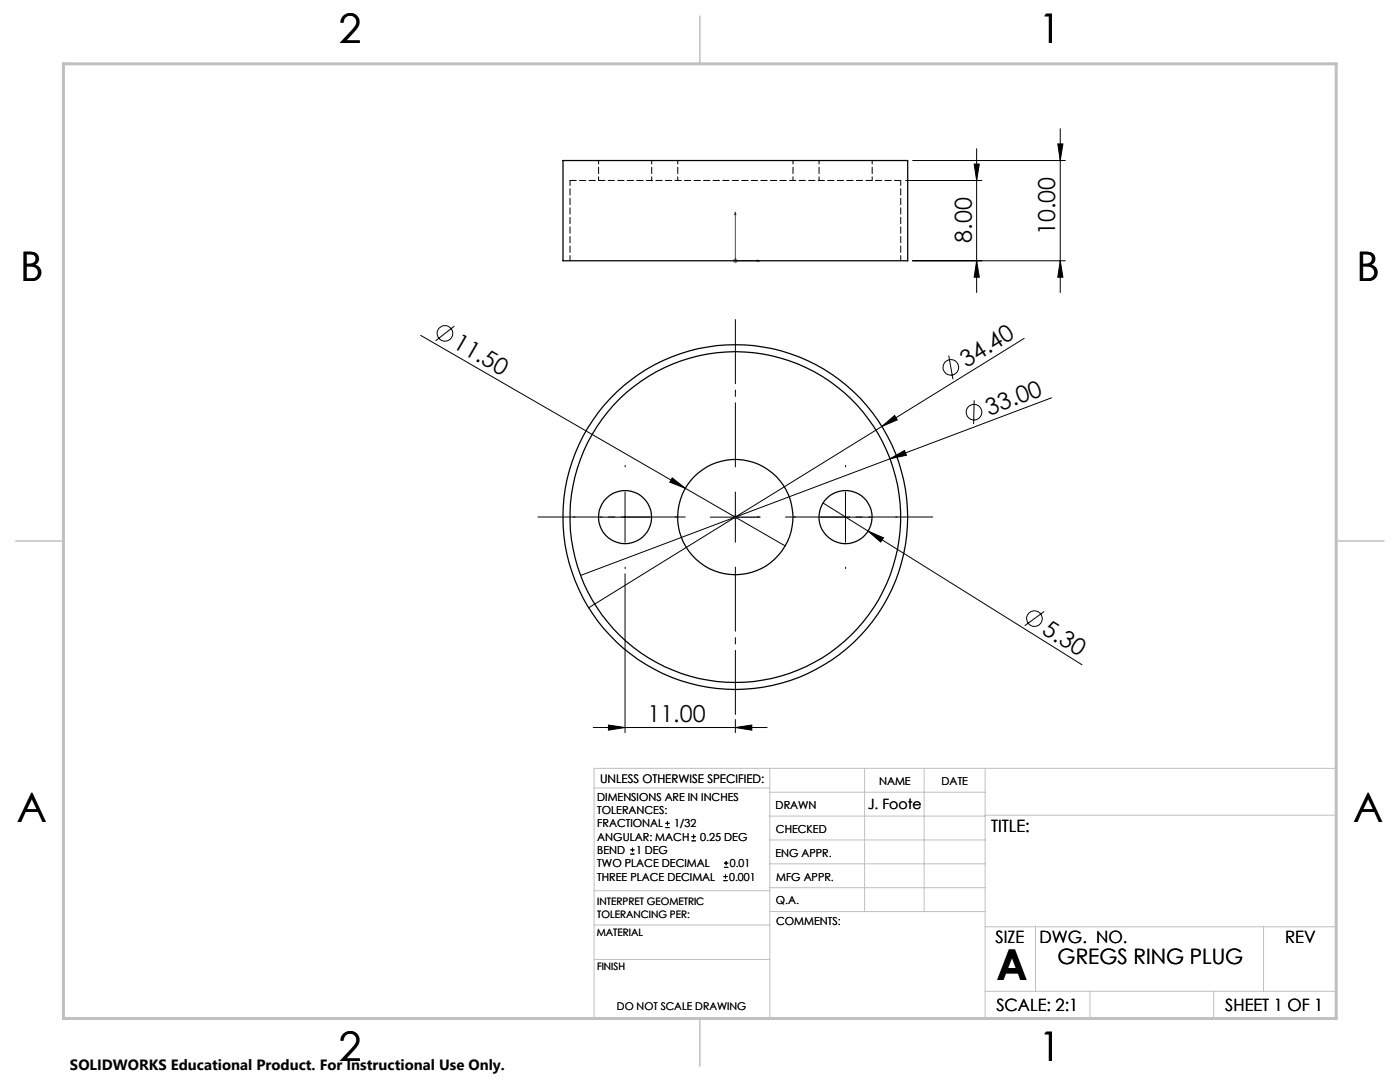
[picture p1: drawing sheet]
<svg xmlns="http://www.w3.org/2000/svg" width="279mm" height="216mm" viewBox="0 0 279 216" stroke-linecap="round" stroke-linejoin="round" font-family="sans-serif">
<g fill="none" stroke="#000" stroke-width=".2">
<path d="M180.7 36h15.2M182.1 32h30.5M194.4 32.7h1l-.5 3.3zM194.9 29.7v28.7M211.1 28.7h1l-.5 3.3zM211.6 25.7v32.7M182.1 52h30.5M194.9 52l.5 3.3h-1zM211.6 52l.5 3.3h-1zM84 66.9l72.7 42M90.7 65.1l-3.8 2.9M189.3 70.9l.9 4.8"/>
<path d="M194.4 79.9l-.1 4.7M204.4 67.5l-28.4 17.6M209.9 79.4l-32.3 12.1M124.7 98.2v10M134.2 95.4l2.6 2-3.1-1.2zM146.8 98.2v10M168.7 98.2v10M176 85.1l2.5-2.2 .6 .9zM176 85.1l-58.5 36.2M177.6 91.5l2.9-1.6 .4 .9zM177.6 91.5l-61.7 23.3M119.7 103.2h10.1"/>
<path d="M124.7 114.5v31.7M141.7 103.2h10M163.8 103.2h9.9M164.3 100.4l8.9 5.6M173.2 106l3.1 1.3-.5 .9zM173.2 106l42.7 26.6M208.4 122l-3.9 2.8M118.4 145.2h34.7M121.4 144.7l3.3 .5-3.3 .5zM146.8 145.2l3.2-.5v1zM146.8 143.6v2.6M125.8 170.4h.8"/>
<path d="M125.8 169.6h.8M126.2 169.2v.8M132.8 165.1h.8M132.8 164.3h.8M133.2 163.9v.8M138 167.8h.9M138 166.9h.9M138.4 166.5v.9M144.4 175.7h.8M144.4 174.9h.8M144.5 173.1h.8M144.5 172.2h.8"/>
<path d="M144.8 174.5v.8M144.9 171.8v.8"/>
<circle cx="88.8" cy="66.5" r="1.56"/>
<circle cx="189.8" cy="73.3" r="1.55"/>
<circle cx="194.4" cy="82.2" r="1.55"/>
<circle cx="206.5" cy="123.4" r="1.55"/>
</g>
<path d="M146.8 42.3v9.7h4.8M146.8 42.3l.1 .5h-.3zM151.1 51.9l.5 .1-.5 .1zM146.6 103.2h.3zM146.8 103.2h.1M146.8 103.2h4.8M151.6 103.2h-.5h.5" fill="none" stroke="#00f" stroke-width=".2"/>
<path d="M146.2 52h1M146.4 51.7l.7 .7M146.8 51.5v1M147.1 51.7l-.7 .7M146.2 103.2h1M146.4 102.8l.7 .7M146.8 102.7v1M147.1 102.8l-.7 .7" fill="none" stroke="#808080" stroke-width=".2"/>
<path d="M146.8 93.2v-29.4M136.8 103.2h-29.4M146.8 113.2v29.4M156.8 103.2h29.4" fill="none" stroke="#000" stroke-width=".2" stroke-dasharray="15.2 1.3 1.3 1.3" stroke-dashoffset="2.4"/>
<path d="M124.8 93.2v-.3M168.8 93.2v-.3M114.8 103.2h-.3M124.8 113.2v.3M134.8 103.2h.3M158.8 103.2h-.3M168.8 113.2v.3M178.8 103.2h.3" fill="none" stroke="#000" stroke-width=".2" stroke-dasharray="15.2 1.3 1.3 1.3"/>
<g fill="none" stroke="#c0c0c0" stroke-width=".2">
<path d="M118.6 157.2h35M153.6 153.3v49.9M153.6 158.1h43M172.5 153.3v28.6M184.4 153.3v28.6M196.6 153.3v49.9M118.6 177.7h35M153.6 162.8h43M153.6 177.1h43M153.6 167.6h43M153.6 172.4h43M196.6 162.7h70.1"/>
<path d="M118.6 191.5h35M118.6 184.6h35M153.6 181.9h43M196.6 184.9h70.1M196.6 197.8h70.1M206.7 184.9v12.9M217.5 197.8v5.4M242.2 197.8v5.4M252.2 184.9v12.9M26.7 203.2h240v-49.9h-148.1v49.9"/>
</g>
<path d="M139.7 3.2v9.5M3.1 107.9h9.6M266.7 107.9h9.5M139.7 203.2v9.6" fill="none" stroke="#c0c0c0" stroke-width=".3"/>
<path d="M12.7 12.7h254v190.5h-254z" fill="none" stroke="#c0c0c0" stroke-width=".6"/>
<g fill="#00f">
<path d="M151.1 51.9l.5 .1-.5 .1zM146.8 42.3l.1 .5h-.3z"/>
<path d="M151.1 103.2h.5zM146.6 103.2h.3z"/>
</g>
<g fill="#000">
<path d="M134.2 95.4l2.6 2-3.1-1.2zM176 85.1l2.5-2.2 .6 .9zM177.6 91.5l2.9-1.6 .4 .9zM173.2 106l3.1 1.3-.5 .9z"/>
<path d="M211.1 28.7h1l-.5 3.3zM211.6 52l.5 3.3h-1zM194.4 32.7h1l-.5 3.3zM194.9 52l.5 3.3h-1z"/>
<path d="M121.4 144.7l3.3 .5-3.3 .5zM146.8 145.2l3.2-.5v1z"/>
</g>
<g fill="none" stroke="#000" stroke-width=".25">
<path d="M112.4 32h68.8v20h-68.8z"/>
<circle cx="124.7" cy="103.2" r="5.3"/>
<circle cx="146.7" cy="103.2" r="11.5"/>
<circle cx="146.7" cy="103.2" r="34.4"/>
<circle cx="146.8" cy="103.2" r="33"/>
<circle cx="168.7" cy="103.2" r="5.3"/>
</g>
<path d="M179.8 36h-66" fill="none" stroke="#000" stroke-width=".2" stroke-dasharray="1.3 .6"/>
<path d="M113.8 36v16M179.8 52v-16" fill="none" stroke="#000" stroke-width=".2" stroke-dasharray="1.3 .6" stroke-dashoffset=".3"/>
<path d="M119.5 32v4M130.1 36v-4M135.3 32v4M158.3 36v-4M163.5 32v4M174.1 36v-4" fill="none" stroke="#000" stroke-width=".2" stroke-dasharray="1.3 .6" stroke-dashoffset=".5"/>
<text font-size="8.5" x="198.9" y="195.5">A</text>
<g font-size="8.1">
<text x="67.6" y="8.5">2</text>
<text x="207.3" y="8.5">1</text>
<text x="4" y="56.2">B</text>
<text x="270.7" y="56.2">B</text>
<text x="3.3" y="164.1">A</text>
<text x="270" y="164.1">A</text>
<text x="67.6" y="211.7">2</text>
<text x="207.3" y="211.7">1</text>
</g>
<g font-size="4.7">
<text x="210.6" y="46.9" transform="rotate(-90 210.6 46.9)">10.00</text>
<text x="193.9" y="48.4" transform="rotate(-90 193.9 48.4)">8.00</text>
<text x="90.2" y="69.3" transform="rotate(30 90.2 69.3)">11.50</text>
<text x="192.9" y="73.4" transform="rotate(-32 192.9 73.4)">34.40</text>
<text x="197.4" y="82.9" transform="rotate(-21 197.4 82.9)">33.00</text>
<text x="207.7" y="126.2" transform="rotate(32 207.7 126.2)">5.30</text>
<text x="129.2" y="144.2">11.00</text>
</g>
<text font-size="4.2" x="211.1" y="192.4">GREGS RING PLUG</text>
<g font-size="3.4">
<text x="197.8" y="166">TITLE:</text>
<text x="198.7" y="188.1">SIZE</text>
<text x="207.5" y="188.1">DWG. NO.</text>
<text x="256.5" y="188.2">REV</text>
<text x="198.8" y="201.7">SCALE: 2:1</text>
<text x="244.5" y="201.7">SHEET 1 OF 1</text>
</g>
<text font-size="3" x="14" y="213.5">SOLIDWORKS Educational Product. For Instructional Use Only.</text>
<text font-size="2.8" x="173.2" y="161.5">J. Foote</text>
<text font-size="2.4" x="119.8" y="156.2">UNLESS OTHERWISE SPECIFIED:</text>
<g font-size="2.2">
<text x="119.2" y="159.8">DIMENSIONS ARE IN INCHES</text>
<text x="154.8" y="161.4">DRAWN</text>
<text x="175.4" y="156.6">NAME</text>
<text x="187.9" y="156.7">DATE</text>
<text x="119.2" y="162.4">TOLERANCES:</text>
<text x="119.2" y="165.1">FRACTIONAL</text>
<text x="119.2" y="167.8">ANGULAR: MACH</text>
<text x="134.5" y="165.1">1/32</text>
<text x="139.8" y="167.8">0.25 DEG</text>
<text x="154.9" y="166.3">CHECKED</text>
<text x="119.2" y="170.4">BEND</text>
<text x="119.2" y="173.1">TWO PLACE DECIMAL</text>
<text x="126.9" y="170.4">1 DEG</text>
<text x="145.7" y="173.1">0.01</text>
<text x="154.8" y="170.9">ENG APPR.</text>
<text x="119.2" y="175.7">THREE PLACE DECIMAL</text>
<text x="145.5" y="175.7">0.001</text>
<text x="154.9" y="175.7">MFG APPR.</text>
<text x="154.9" y="180.4">Q.A.</text>
<text x="154.9" y="184.6">COMMENTS:</text>
</g>
<text font-size="2.1" x="123.1" y="201.6">DO NOT SCALE DRAWING</text>
<g font-size="2">
<text x="119.2" y="180.6">INTERPRET GEOMETRIC</text>
<text x="119.2" y="183.1">TOLERANCING PER:</text>
<text x="119.1" y="186.7">MATERIAL</text>
<text x="119.1" y="193.5">FINISH</text>
</g>
</svg>
